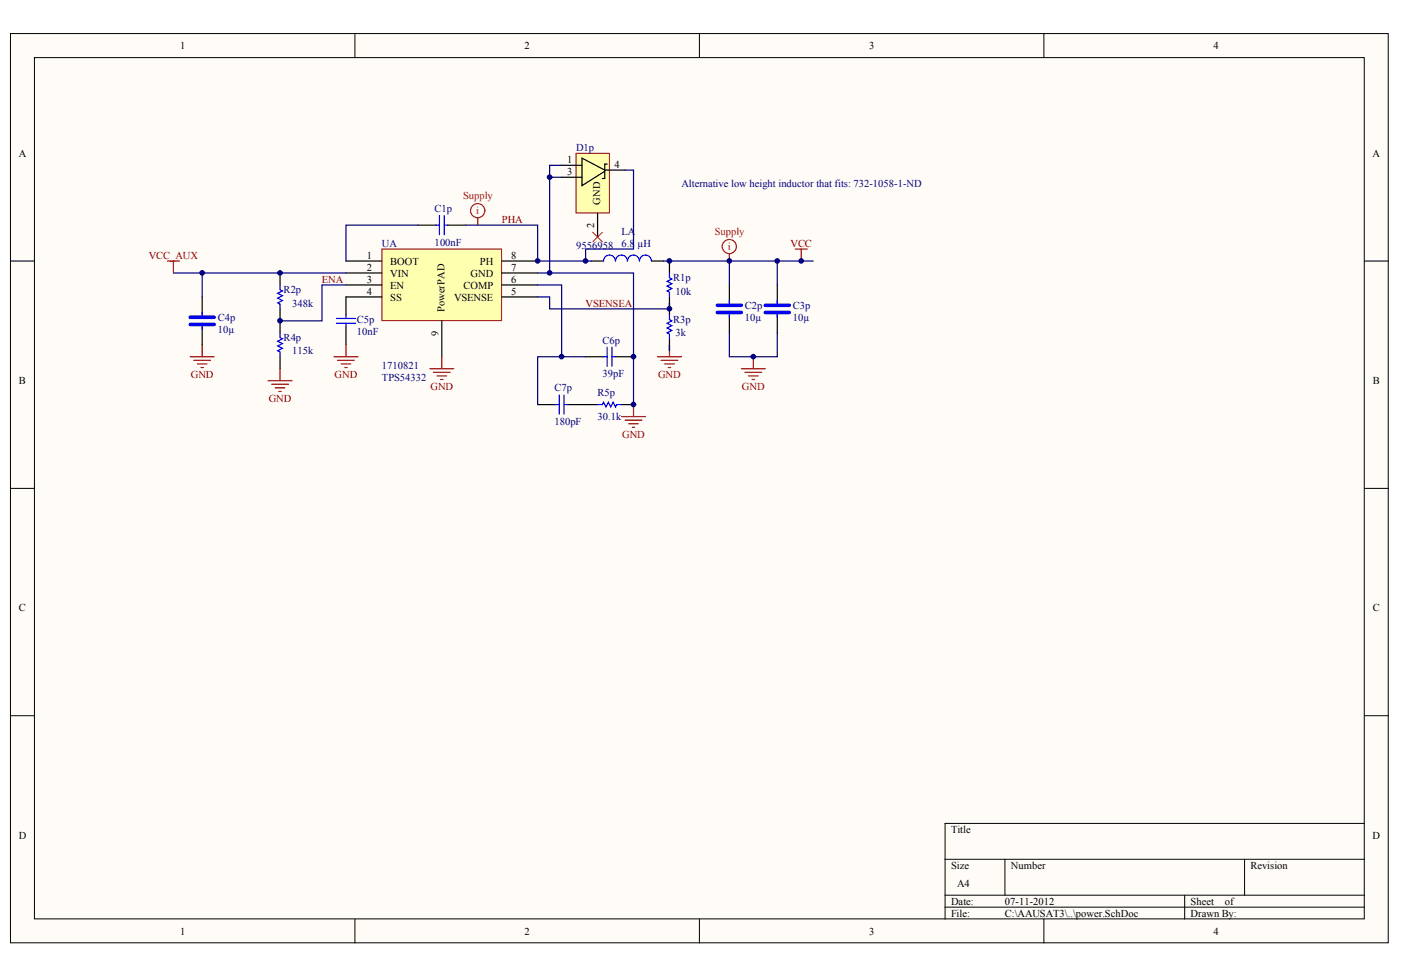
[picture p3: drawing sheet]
<svg xmlns="http://www.w3.org/2000/svg" width="289mm" height="202mm" viewBox="0 0 289 202" stroke-linecap="round" stroke-linejoin="round" font-family="sans-serif">
<g fill="#fffcf8" stroke="#000" stroke-width=".21">
<path d="M2.2 6.9h284.1v187.6h-284.1z"/>
<path d="M7.1 11.9h274.3v177.6h-274.3z"/>
</g>
<g fill="none" stroke="#000" stroke-width=".21">
<path d="M73.2 6.9v5M144.2 6.9v5M215.3 6.9v5M2.2 53.8h4.9M281.4 53.8h4.9M2.2 100.7h4.9M281.4 100.7h4.9M2.2 147.6h4.9M281.4 147.6h4.9M194.9 177.2h86.5M207.2 177.2v7.4M256.7 177.2v7.4"/>
<path d="M281.4 169.8h-86.5v19.8M73.2 189.6v4.9M144.2 189.6v4.9M194.9 184.6h86.5M194.9 187.1h86.5M215.3 189.6v4.9M244.3 184.6v5"/>
</g>
<g fill="none" stroke="#800000" stroke-width=".25">
<path d="M55.3 78.5h4.9M56 79.3h3.5M57.8 76.1v2.4M68.9 73.6h4.9M69.6 74.3h3.5M70.4 75.1h1.9M71.1 75.8h.5M71.3 71.1v2.5M135.6 73.6h4.9M136.3 74.3h3.5M137.1 75.1h1.9M137.8 75.8h.5"/>
<path d="M138.1 71.1v2.5M56.8 80h1.9M57.5 80.7h.5M128.2 85.9h4.9M128.9 86.7h3.5M129.7 87.4h1.9M130.4 88.1h.5M130.6 83.5v2.4"/>
</g>
<g fill="none" stroke="#000" stroke-width=".25">
<path d="M86.2 46.4h3.7M92.3 46.4h3.8M122 53.8h2.5M134.4 53.8h2.4M138.1 53.8v2.5M57.8 66.2v2.4M57.8 73.6v2.5M71.3 61.2v3.7M71.3 67.4v3.7M120.8 73.6h3.7M126.9 73.6h3.7M138.1 61.2v3.7"/>
<path d="M138.1 69.9v2.5M110.9 83.5h3.7M117.1 83.5h6.1M128.2 83.5h2.4"/>
</g>
<g fill="none" stroke="#00f" stroke-width=".25">
<path d="M89.9 46.4h.7M90.6 44.5v3.9M91.6 44.5v3.9M91.6 46.4h.7M134.3 53.8a1.24 1.24 0 0 0-1.2-1.2 1.24 1.24 0 0 0-1.2 1.2 1.24 1.24 0 0 0-1.3-1.2 1.24 1.24 0 0 0-1.2 1.2 1.24 1.24 0 0 0-1.2-1.2 1.24 1.24 0 0 0-1.3 1.2 1.22 1.22 0 0 0-1.2-1.2 1.22 1.22 0 0 0-1.2 1.2M138.1 56.3v1l.5 .2-1 .5 1 .5-1 .5 1 .5-1 .5 .5 .3v.9M57.8 68.6v1l.4 .3-.9 .5 .9 .5-.9 .5 .9 .5-.9 .5 .5 .2v1M69.4 65.7h3.9M69.4 66.7h3.9M71.3 64.9v.8M71.3 66.7v.7M124.5 73.6h.7"/>
<path d="M125.2 71.6v4M126.2 71.6v4M126.2 73.6h.7M138.1 64.9v1l.5 .3-1 .5 1 .5-1 .5 1 .5-1 .4 .5 .3v1M114.6 83.5h.7M115.3 81.5v3.9M116.3 81.5v3.9M116.3 83.5h.8M123.2 83.5h1l.3-.5 .5 1 .5-1 .5 1 .4-1 .5 1 .3-.5h1"/>
</g>
<g fill="none" stroke="#f00" stroke-width=".25">
<path d="M98.5 45v1.4"/>
<circle cx="98.5" cy="43.4" r="1.46"/>
</g>
<path d="M35.8 56.3h35.5M110.9 56.3h19.7v27.2M120.8 73.6h-9.9v9.9M138.1 71.1v1.3" fill="none" stroke="#000080" stroke-width=".25"/>
<path d="M78.8 51.4h24.6v14.7h-24.6z" fill="#ffffb0" stroke="#800000" stroke-width=".21"/>
<g fill="none" stroke="#000" stroke-width=".25">
<path d="M57.8 56.3v2.5M71.3 53.8h7.5M71.3 56.3h7.5M71.3 58.8h7.5M103.5 53.8h7.4M103.5 56.3h7.4M103.5 58.8h7.4M150.4 58.8v3.7M160.3 58.8v3.7M41.7 61.2v3.7M41.7 67.4v3.7M57.8 63.7v2.5"/>
<path d="M71.3 61.2h7.5M91.1 66.2v7.4M103.5 61.2h7.4M150.4 64.9v3.7M160.3 64.9v3.7"/>
</g>
<g fill="none" stroke="#000080" stroke-width=".25">
<path d="M113.4 36.6h2.4M115.8 34.1h-2.4v22.2M128.9 35.1h1.7v16.3h-9.8v2.4M41.7 56.3v4.9M71.3 58.8h-4.9v7.4h-8.6M86.2 46.4h-14.9v7.4M96.1 46.4h14.8v7.4h11.1M110.9 58.8h4.9v14.8M136.8 53.8h30.9M150.4 53.8v5M160.3 53.8v5M110.9 61.2h2.5v2.5h24.7v-1.2"/>
<path d="M150.4 68.6v5h9.9v-5"/>
</g>
<g fill="none" stroke="#800000" stroke-width=".25">
<path d="M39.2 73.6h5M40 74.3h3.4M40.7 75.1h2M41.4 75.8h.5M41.7 71.1v2.5M88.6 76.1h5M89.4 76.8h3.4M90.1 77.5h2M90.9 78.3h.5M91.1 73.6v2.5M152.9 76.1h4.9M153.6 76.8h3.5"/>
<path d="M154.4 77.5h1.9M155.1 78.3h.5M155.4 73.6v2.5"/>
</g>
<path d="M57.8 58.8v1l.4 .2-.9 .5 .9 .5-.9 .5 .9 .5-.9 .5 .5 .2v1M41.7 64.5v1.2M41.7 66.7v1.2M150.4 62v1.2M150.4 64.2v1.2M160.3 62v1.2M160.3 64.2v1.2" fill="none" stroke="#00f" stroke-width=".25"/>
<g fill="none" stroke="#f00" stroke-width=".25">
<path d="M150.4 52.4v1.4"/>
<circle cx="150.4" cy="50.9" r="1.46"/>
</g>
<path d="M39.2 65.4h5M39.2 66.9h5M147.9 63h5M147.9 64.5h5M157.8 63h5M157.8 64.5h5" fill="none" stroke="#00f" stroke-width=".74"/>
<path d="M118.8 31.6h6.9v12.3h-6.9z" fill="#ffffb0" stroke="#800000" stroke-width=".21"/>
<path d="M115.8 36.6h4.2M115.8 34.1h4.2M125.2 33.8h-.5v3h-.5M128.9 35.1h-4.2l-4.7-2.5v5.7l4.7-3M123.2 44v4.9" fill="none" stroke="#000" stroke-width=".25"/>
<path d="M122.2 47.9l2 2M124.2 47.9l-2 2" fill="none" stroke="#f00" stroke-width=".21"/>
<path d="M34.5 53.8h2.5M35.8 53.8v2.5M164 51.4h2.5M165.2 51.4v2.4" fill="none" stroke="#800000" stroke-width=".25"/>
<g fill="#000080" stroke="#000080" stroke-width=".21">
<circle cx="41.7" cy="56.3" r=".48"/>
<circle cx="57.7" cy="66.2" r=".48"/>
<circle cx="57.7" cy="56.3" r=".48"/>
<circle cx="110.9" cy="53.8" r=".48"/>
<circle cx="113.3" cy="56.3" r=".48"/>
<circle cx="113.3" cy="36.5" r=".48"/>
<circle cx="115.8" cy="73.6" r=".48"/>
<circle cx="120.8" cy="53.8" r=".48"/>
<circle cx="130.6" cy="83.4" r=".48"/>
<circle cx="130.6" cy="73.6" r=".48"/>
<circle cx="138.1" cy="63.7" r=".48"/>
<circle cx="138.1" cy="53.8" r=".48"/>
<circle cx="150.4" cy="53.8" r=".48"/>
<circle cx="155.4" cy="73.6" r=".48"/>
<circle cx="160.3" cy="53.8" r=".48"/>
<circle cx="165.2" cy="53.8" r=".48"/>
</g>
<g font-size="2.2">
<text x="37.1" y="10.1">1</text>
<text x="108.2" y="10.1">2</text>
<text x="179.2" y="10.1">3</text>
<text x="250.3" y="10.1">4</text>
<text x="3.9" y="32.3">A</text>
<text x="116.9" y="33.6">1</text>
<text x="126.7" y="34.6">4</text>
<text x="283.1" y="32.3">A</text>
<text x="116.9" y="36.1">3</text>
<text x="75.7" y="53.4">1</text>
<text x="105.4" y="53.4">8</text>
<text x="75.7" y="55.8">2</text>
<text x="75.7" y="58.3">3</text>
<text x="80.5" y="54.6">BOOT</text>
<text x="80.5" y="57.1">VIN</text>
<text x="80.5" y="59.5">EN</text>
<text x="95.6" y="59.5">COMP</text>
<text x="97" y="57.1">GND</text>
<text x="98.9" y="54.6">PH</text>
<text x="105.4" y="58.3">6</text>
<text x="105.4" y="55.8">7</text>
<text x="75.7" y="60.8">4</text>
<text x="80.5" y="62">SS</text>
<text x="93.7" y="62">VSENSE</text>
<text x="105.4" y="60.8">5</text>
<text x="3.9" y="79.2">B</text>
<text x="283.1" y="79.2">B</text>
<text x="3.9" y="126.1">C</text>
<text x="283.1" y="126.1">C</text>
<text x="3.9" y="173">D</text>
<text x="196.1" y="171.8">Title</text>
<text x="283.1" y="173">D</text>
<text x="196.1" y="179.2">Size</text>
<text x="208.5" y="179.2">Number</text>
<text x="257.9" y="179.2">Revision</text>
<text x="197.4" y="182.9">A4</text>
<text x="196.1" y="186.6">Date:</text>
<text x="196.1" y="189.1">File:</text>
<text x="207.2" y="186.6">07-11-2012</text>
<text x="207.2" y="189.1">C:\AAUSAT3\..\power.SchDoc</text>
<text x="245.5" y="186.6">Sheet</text>
<text x="245.5" y="189.1">Drawn By:</text>
<text x="252.6" y="186.6">of</text>
<text x="37.1" y="192.8">1</text>
<text x="108.2" y="192.8">2</text>
<text x="179.2" y="192.8">3</text>
<text x="250.3" y="192.8">4</text>
</g>
<g font-size="2.2" fill="#000080">
<text x="118.8" y="31.1">D1p</text>
<text x="140.5" y="38.5">Alternative low height inductor that fits: 732-1058-1-ND</text>
<text x="89.6" y="43.7">C1p</text>
<text x="78.8" y="50.9">UA</text>
<text x="89.6" y="50.6">100nF</text>
<text x="118.8" y="51.4">9556958</text>
<text x="128.2" y="50.9">6.8</text>
<text x="128.2" y="48.4">LA</text>
<text x="131.5" y="50.9">µH</text>
<text x="138.8" y="58">R1p</text>
<text x="58.5" y="60.5">R2p</text>
<text x="60.2" y="63.2">348k</text>
<text x="139.3" y="60.8">10k</text>
<text x="153.6" y="63.7">C2p</text>
<text x="163.5" y="63.7">C3p</text>
<text x="44.9" y="68.7">10µ</text>
<text x="44.9" y="66.2">C4p</text>
<text x="58.5" y="70.4">R4p</text>
<text x="73.6" y="69.2">10nF</text>
<text x="73.6" y="66.7">C5p</text>
<text x="124.2" y="70.9">C6p</text>
<text x="138.8" y="66.7">R3p</text>
<text x="139.3" y="69.4">3k</text>
<text x="153.6" y="66.2">10µ</text>
<text x="163.5" y="66.2">10µ</text>
<text x="60.2" y="73.1">115k</text>
<text x="78.8" y="76.1">1710821</text>
<text x="124.2" y="77.8">39pF</text>
<text x="78.8" y="78.5">TPS54332</text>
<text x="114.3" y="80.8">C7p</text>
<text x="123.2" y="81.7">R5p</text>
<text x="114.3" y="87.7">180pF</text>
<text x="123.2" y="86.7">30.1k</text>
</g>
<g font-size="2.2" fill="#f00">
<text x="95.5" y="41">Supply</text>
<text x="98.2" y="44.2">i</text>
<text x="147.4" y="48.4">Supply</text>
<text x="150.1" y="51.6">i</text>
</g>
<g font-size="2.2" fill="#800000">
<text x="103.5" y="46">PHA</text>
<text x="30.7" y="53.4">VCC_AUX</text>
<text x="163" y="50.9">VCC</text>
<text x="66.4" y="58.3">ENA</text>
<text x="120.8" y="63.2">VSENSEA</text>
<text x="39.3" y="78">GND</text>
<text x="69" y="78">GND</text>
<text x="135.7" y="78">GND</text>
<text x="55.4" y="82.9">GND</text>
<text x="88.8" y="80.5">GND</text>
<text x="153" y="80.5">GND</text>
<text x="128.3" y="90.3">GND</text>
</g>
<g font-size="2.1">
<text x="122.6" y="47.1" transform="rotate(-90 122.6 47.1)">2</text>
<text x="123.8" y="42.2" transform="rotate(-90 123.8 42.2)">GND</text>
<text x="91.7" y="64.5" transform="rotate(-90 91.7 64.5)">PowerPAD</text>
<text x="90.4" y="69.3" transform="rotate(-90 90.4 69.3)">9</text>
</g>
</svg>
